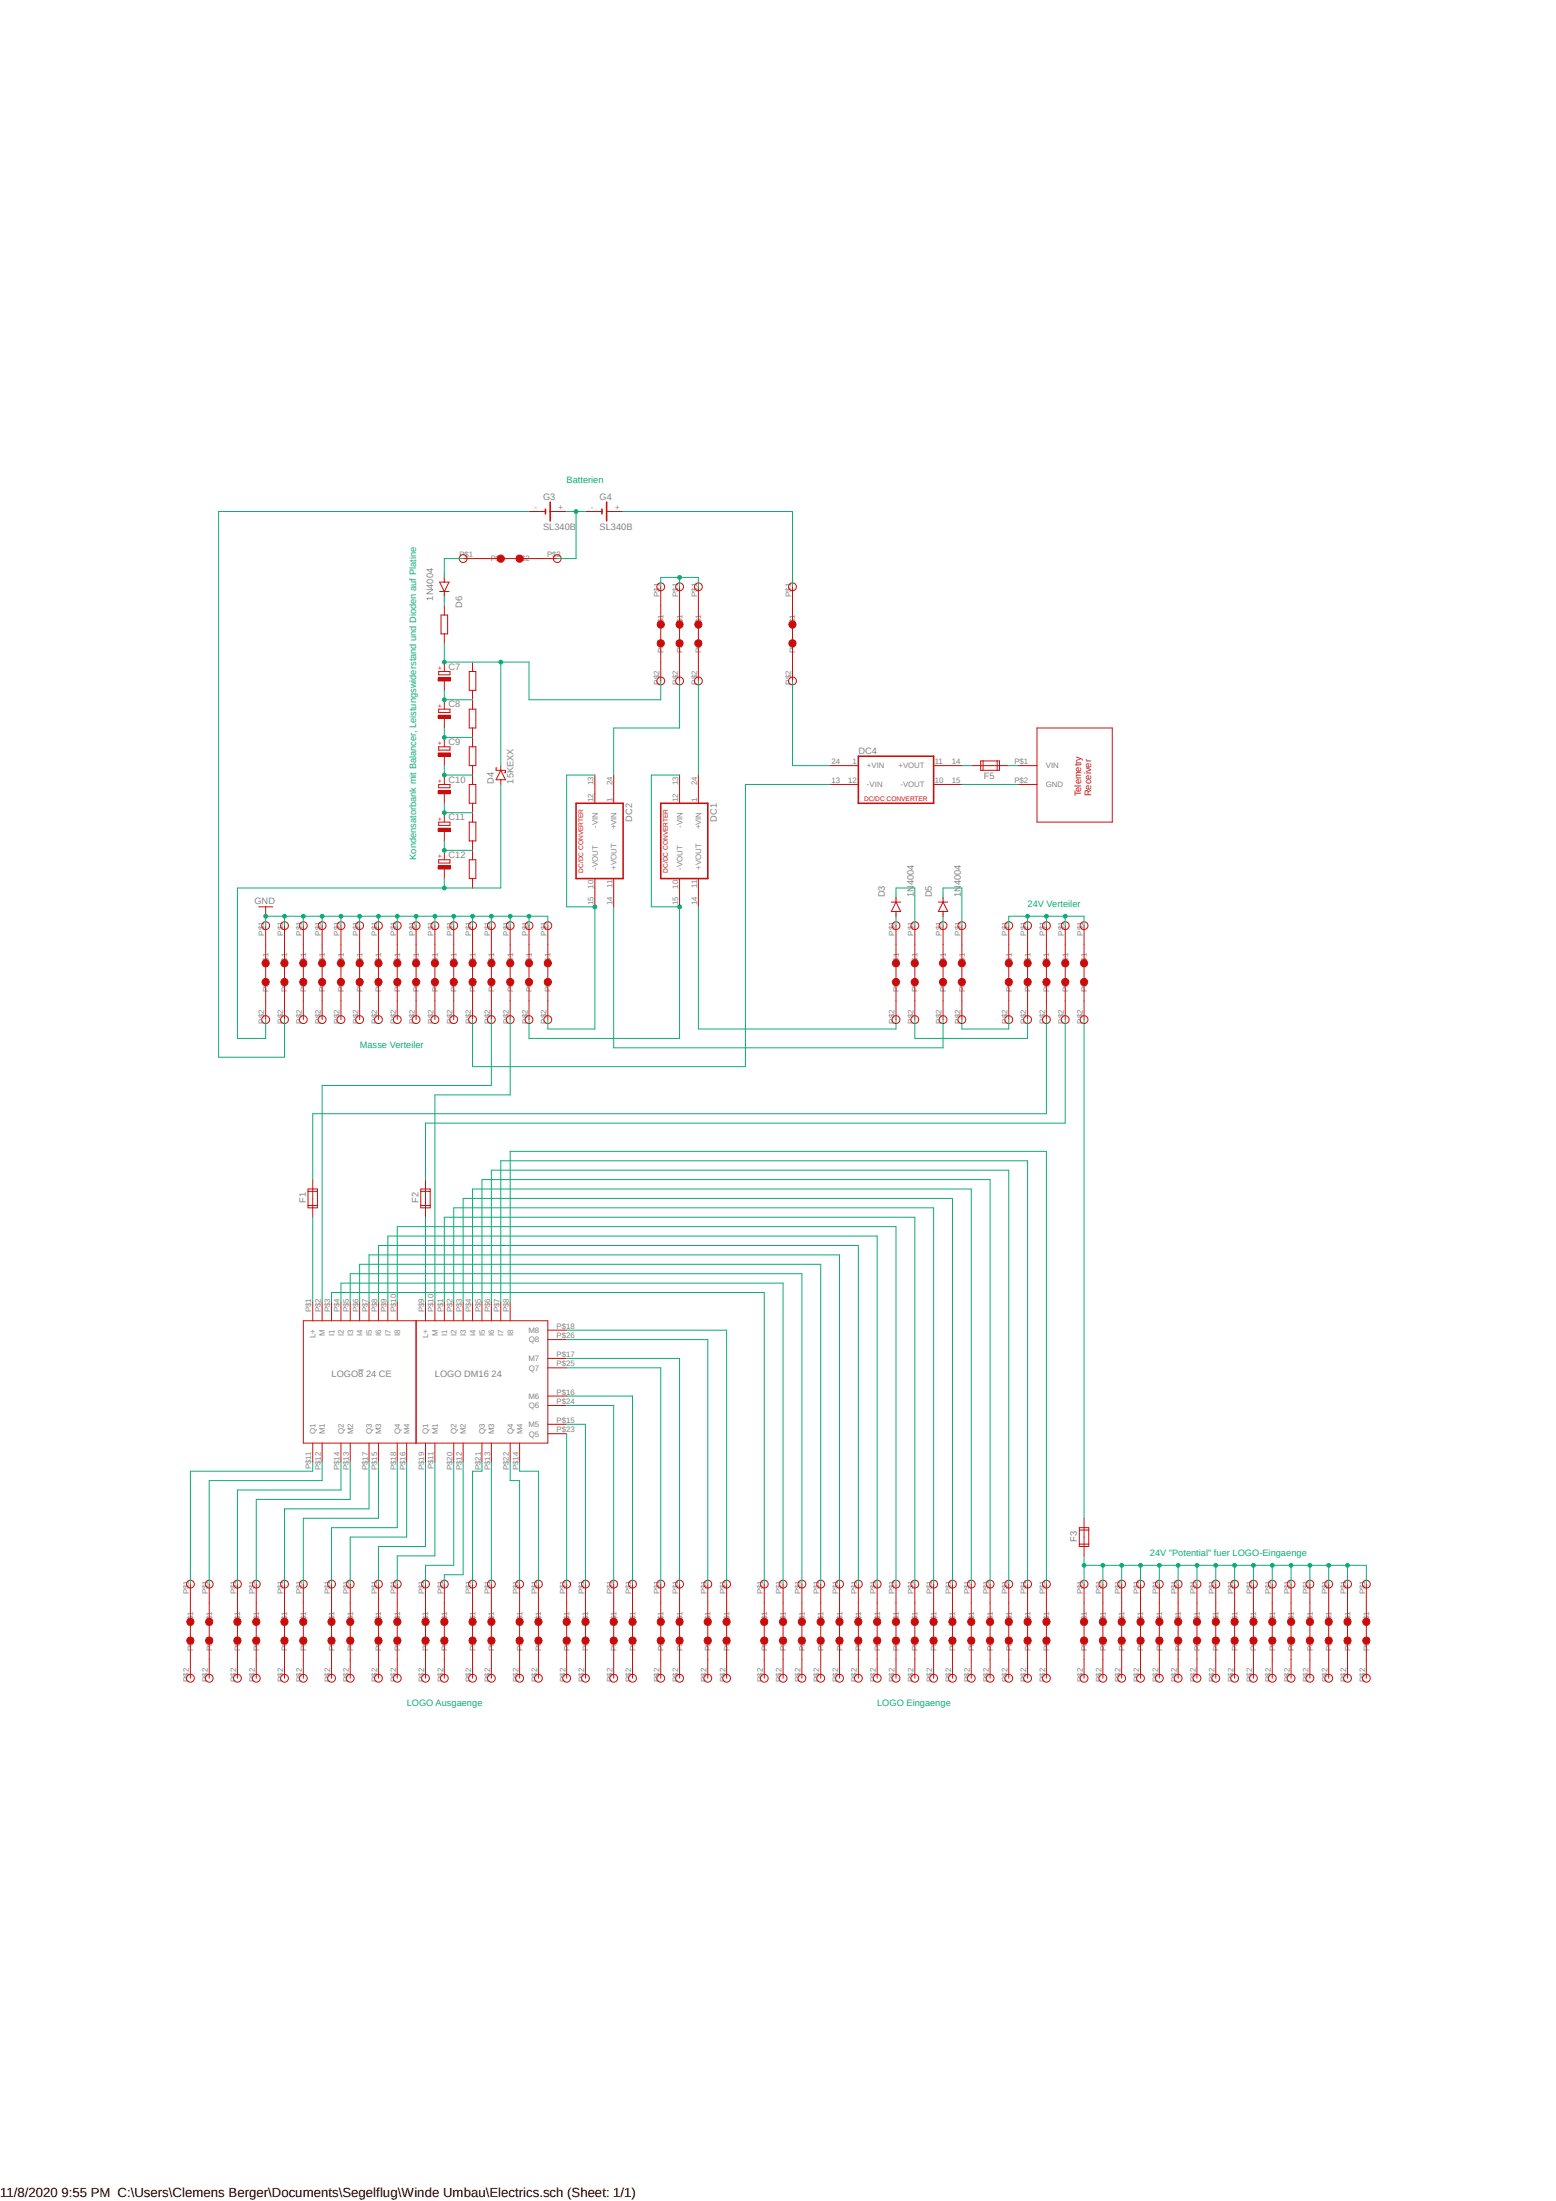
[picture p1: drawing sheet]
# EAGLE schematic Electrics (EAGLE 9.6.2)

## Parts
C7  CPOL-EU085CS-1AR  [085CS_1AR]
C8  CPOL-EU085CS-1AR  [085CS_1AR]
C9  CPOL-EU085CS-1AR  [085CS_1AR]
C10  CPOL-EU085CS-1AR  [085CS_1AR]
C11  CPOL-EU085CS-1AR  [085CS_1AR]
C12  CPOL-EU085CS-1AR  [085CS_1AR]
D3  1N4004  [DO41-10]
D4  15KEXX  [CB429-17]
D5  1N4004  [DO41-10]
D6  1N4004  [DO41-10]
DC1  DC213R  [CMK]
DC2  DC213R  [CMK]
DC4  DC213R  [CMK]
F1  FUSE2P  [FUSE1]
F2  FUSE2P  [FUSE1]
F3  FUSE2P  [FUSE1]
F5  FUSE2P  [FUSE1]
G3  SL340B  [SL-340/B3.6V]
G4  SL340B  [SL-340/B3.6V]
U$1  2_PIN_CONNENCTOR  [2_PIN_CONN]
U$2  2_PIN_CONNENCTOR  [2_PIN_CONN]
U$3  2_PIN_CONNENCTOR  [2_PIN_CONN]
U$4  2_PIN_CONNENCTOR  [2_PIN_CONN]
U$5  LOGO8_24_CE  [LOGO8_24_CE]
U$7  LOGO_DM16_24  [LOGO_DM16_24]
U$8  2_PIN_CONNENCTOR  [2_PIN_CONN]
U$9  2_PIN_CONNENCTOR  [2_PIN_CONN]
U$10  2_PIN_CONNENCTOR  [2_PIN_CONN]
U$11  2_PIN_CONNENCTOR  [2_PIN_CONN]
U$12  2_PIN_CONNENCTOR  [2_PIN_CONN]
U$13  2_PIN_CONNENCTOR  [2_PIN_CONN]
U$14  2_PIN_CONNENCTOR  [2_PIN_CONN]
U$15  2_PIN_CONNENCTOR  [2_PIN_CONN]
U$16  2_PIN_CONNENCTOR  [2_PIN_CONN]
U$17  2_PIN_CONNENCTOR  [2_PIN_CONN]
U$18  2_PIN_CONNENCTOR  [2_PIN_CONN]
U$19  2_PIN_CONNENCTOR  [2_PIN_CONN]
U$20  2_PIN_CONNENCTOR  [2_PIN_CONN]
U$21  2_PIN_CONNENCTOR  [2_PIN_CONN]
U$22  2_PIN_CONNENCTOR  [2_PIN_CONN]
U$23  2_PIN_CONNENCTOR  [2_PIN_CONN]
U$24  2_PIN_CONNENCTOR  [2_PIN_CONN]
U$25  2_PIN_CONNENCTOR  [2_PIN_CONN]
U$26  2_PIN_CONNENCTOR  [2_PIN_CONN]
U$27  2_PIN_CONNENCTOR  [2_PIN_CONN]
U$28  2_PIN_CONNENCTOR  [2_PIN_CONN]
U$29  2_PIN_CONNENCTOR  [2_PIN_CONN]
U$30  2_PIN_CONNENCTOR  [2_PIN_CONN]
U$31  2_PIN_CONNENCTOR  [2_PIN_CONN]
U$32  2_PIN_CONNENCTOR  [2_PIN_CONN]
U$33  2_PIN_CONNENCTOR  [2_PIN_CONN]
U$34  2_PIN_CONNENCTOR  [2_PIN_CONN]
U$35  2_PIN_CONNENCTOR  [2_PIN_CONN]
U$36  2_PIN_CONNENCTOR  [2_PIN_CONN]
U$37  2_PIN_CONNENCTOR  [2_PIN_CONN]
U$38  2_PIN_CONNENCTOR  [2_PIN_CONN]
U$39  2_PIN_CONNENCTOR  [2_PIN_CONN]
U$40  2_PIN_CONNENCTOR  [2_PIN_CONN]
U$41  2_PIN_CONNENCTOR  [2_PIN_CONN]
U$42  2_PIN_CONNENCTOR  [2_PIN_CONN]
U$43  2_PIN_CONNENCTOR  [2_PIN_CONN]
U$44  2_PIN_CONNENCTOR  [2_PIN_CONN]
U$45  2_PIN_CONNENCTOR  [2_PIN_CONN]
U$46  2_PIN_CONNENCTOR  [2_PIN_CONN]
U$47  2_PIN_CONNENCTOR  [2_PIN_CONN]
U$48  2_PIN_CONNENCTOR  [2_PIN_CONN]
U$49  2_PIN_CONNENCTOR  [2_PIN_CONN]
U$50  2_PIN_CONNENCTOR  [2_PIN_CONN]
U$51  2_PIN_CONNENCTOR  [2_PIN_CONN]
U$52  2_PIN_CONNENCTOR  [2_PIN_CONN]
U$53  2_PIN_CONNENCTOR  [2_PIN_CONN]
U$54  2_PIN_CONNENCTOR  [2_PIN_CONN]
U$55  2_PIN_CONNENCTOR  [2_PIN_CONN]
U$56  2_PIN_CONNENCTOR  [2_PIN_CONN]
U$57  2_PIN_CONNENCTOR  [2_PIN_CONN]
U$58  2_PIN_CONNENCTOR  [2_PIN_CONN]
U$59  2_PIN_CONNENCTOR  [2_PIN_CONN]
U$60  2_PIN_CONNENCTOR  [2_PIN_CONN]
U$61  2_PIN_CONNENCTOR  [2_PIN_CONN]
U$62  2_PIN_CONNENCTOR  [2_PIN_CONN]
U$63  2_PIN_CONNENCTOR  [2_PIN_CONN]
U$64  2_PIN_CONNENCTOR  [2_PIN_CONN]
U$65  2_PIN_CONNENCTOR  [2_PIN_CONN]
U$66  2_PIN_CONNENCTOR  [2_PIN_CONN]
U$67  2_PIN_CONNENCTOR  [2_PIN_CONN]
U$68  2_PIN_CONNENCTOR  [2_PIN_CONN]
U$69  2_PIN_CONNENCTOR  [2_PIN_CONN]
U$70  2_PIN_CONNENCTOR  [2_PIN_CONN]
U$71  2_PIN_CONNENCTOR  [2_PIN_CONN]
U$72  2_PIN_CONNENCTOR  [2_PIN_CONN]
U$73  2_PIN_CONNENCTOR  [2_PIN_CONN]
U$74  2_PIN_CONNENCTOR  [2_PIN_CONN]
U$75  2_PIN_CONNENCTOR  [2_PIN_CONN]
U$76  2_PIN_CONNENCTOR  [2_PIN_CONN]
U$77  2_PIN_CONNENCTOR  [2_PIN_CONN]
U$78  2_PIN_CONNENCTOR  [2_PIN_CONN]
U$79  2_PIN_CONNENCTOR  [2_PIN_CONN]
U$80  2_PIN_CONNENCTOR  [2_PIN_CONN]
U$81  2_PIN_CONNENCTOR  [2_PIN_CONN]
U$82  2_PIN_CONNENCTOR  [2_PIN_CONN]
U$83  2_PIN_CONNENCTOR  [2_PIN_CONN]
U$84  2_PIN_CONNENCTOR  [2_PIN_CONN]
U$85  2_PIN_CONNENCTOR  [2_PIN_CONN]
U$86  2_PIN_CONNENCTOR  [2_PIN_CONN]
U$87  2_PIN_CONNENCTOR  [2_PIN_CONN]
U$89  2_PIN_CONNENCTOR  [2_PIN_CONN]
U$90  TELEMETRY_RECEIVER  [TELEMETRY_RECEIVER]
U$91  2_PIN_CONNENCTOR  [2_PIN_CONN]

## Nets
GND: U$69.P$1 U$70.P$1 U$71.P$1 U$72.P$1 U$73.P$1 U$74.P$1 U$75.P$1 U$76.P$1 U$77.P$1 U$78.P$1 U$79.P$1 U$80.P$1 U$81.P$1 U$82.P$1 U$83.P$1 U$84.P$1
GND1: C12.- D4.A U$69.P$2
N$1: C7.+ D4.C U$85.P$2
N$2: DC4.24(+VIN1) U$89.P$2
N$3: G3.- U$70.P$2
N$4: G4.+ U$89.P$1
N$5: DC4.14(+VOUT1) F5.2A
N$6: F5.1A U$90.P$1(VIN)
N$7: DC4.15(-VOUT1) U$90.P$2(GND)
N$8: DC4.13(-VIN1) U$80.P$2
N$9: DC1.14(+VOUT1) U$65.P$2
N$10: D6.A U$91.P$1
N$11: DC2.14(+VOUT1) U$67.P$2
N$12: D3.A U$65.P$1
N$14: U$1.P$1 U$5.P$11(Q1)
N$15: U$2.P$1 U$5.P$12(M1)
N$16: U$3.P$1 U$5.P$14(Q2)
N$17: U$4.P$1 U$5.P$13(M2)
N$18: U$5.P$17(Q3) U$8.P$1
N$19: U$5.P$15(M3) U$9.P$1
N$20: U$5.P$18(Q4) U$10.P$1
N$21: U$5.P$16(M4) U$11.P$1
N$22: U$7.P$19(Q1) U$12.P$1
N$23: U$7.P$11(M1) U$13.P$1
N$24: U$7.P$20(Q2) U$14.P$1
N$25: U$7.P$12(M2) U$15.P$1
N$26: U$7.P$21(Q3) U$16.P$1
N$27: U$7.P$13(M3) U$17.P$1
N$28: U$7.P$22(Q4) U$18.P$1
N$29: U$7.P$14(M4) U$19.P$1
N$30: U$7.P$23(Q5) U$20.P$1
N$31: U$7.P$15(M5) U$21.P$1
N$32: U$7.P$24(Q6) U$22.P$1
N$33: U$7.P$16(M6) U$23.P$1
N$34: U$7.P$25(Q7) U$24.P$1
N$35: U$7.P$17(M7) U$25.P$1
N$36: U$7.P$26(Q8) U$26.P$1
N$37: U$7.P$18(M8) U$27.P$1
N$38: U$5.P$3(I1) U$28.P$1
N$39: U$5.P$4(I2) U$29.P$1
N$40: U$5.P$5(I3) U$30.P$1
N$41: U$5.P$6(I4) U$31.P$1
N$42: U$5.P$7(I5) U$32.P$1
N$43: U$5.P$8(I6) U$33.P$1
N$44: U$5.P$9(I7) U$34.P$1
N$45: U$5.P$10(I8) U$35.P$1
N$46: U$7.P$1(I1) U$36.P$1
N$47: U$7.P$2(I2) U$37.P$1
N$48: U$7.P$3(I3) U$38.P$1
N$49: U$7.P$4(I4) U$39.P$1
N$50: U$7.P$5(I5) U$40.P$1
N$51: U$7.P$6(I6) U$41.P$1
N$52: U$7.P$7(I7) U$42.P$1
N$53: U$7.P$8(I8) U$43.P$1
N$54: F2.2A U$63.P$2
N$55: F1.1A U$5.P$1(L+)
N$56: F3.1A U$44.P$1 U$45.P$1 U$46.P$1 U$47.P$1 U$48.P$1 U$49.P$1 U$50.P$1 U$51.P$1 U$52.P$1 U$53.P$1 U$54.P$1 U$55.P$1 U$56.P$1 U$57.P$1 U$58.P$1 U$59.P$1
N$57: F1.2A U$62.P$2
N$58: F2.1A U$7.P$9(L+)
N$60: F3.2A U$64.P$2
N$61: U$60.P$1 U$61.P$1 U$62.P$1 U$63.P$1 U$64.P$1
N$62: U$85.P$1 U$86.P$1 U$87.P$1
N$63: D3.C U$66.P$1
N$64: U$7.P$10(M) U$82.P$2
N$65: D5.A U$67.P$1
N$66: D5.C U$68.P$1
N$67: U$60.P$2 U$68.P$2
N$68: U$61.P$2 U$66.P$2
N$69: U$5.P$2(M) U$81.P$2
N$70: DC2.13(-VIN1) DC2.15(-VOUT1) U$84.P$2
N$71: DC1.13(-VIN1) DC1.15(-VOUT1) U$83.P$2
N$72: DC1.24(+VIN1) U$87.P$2
N$73: DC2.24(+VIN1) U$86.P$2
N$74: G3.+ G4.- U$91.P$2
N$76: C7.- C8.+
N$77: C8.- C9.+
N$78: C9.- C10.+
N$79: C10.- C11.+
N$80: C11.- C12.+
N$82: D6.C
Unconnected: DC1.1(+VIN) DC1.10(-VOUT) DC1.11(+VOUT) DC1.12(-VIN) DC2.1(+VIN) DC2.10(-VOUT) DC2.11(+VOUT) DC2.12(-VIN) DC4.1(+VIN) DC4.10(-VOUT) DC4.11(+VOUT) DC4.12(-VIN) F1.1B F1.2B F2.1B F2.2B F3.1B F3.2B F5.1B F5.2B U$1.P$2 U$2.P$2 U$3.P$2 U$4.P$2 U$8.P$2 U$9.P$2 U$10.P$2 U$11.P$2 U$12.P$2 U$13.P$2 U$14.P$2 U$15.P$2 U$16.P$2 U$17.P$2 U$18.P$2 U$19.P$2 U$20.P$2 U$21.P$2 U$22.P$2 U$23.P$2 U$24.P$2 U$25.P$2 U$26.P$2 U$27.P$2 U$28.P$2 U$29.P$2 U$30.P$2 U$31.P$2 U$32.P$2 U$33.P$2 U$34.P$2 U$35.P$2 U$36.P$2 U$37.P$2 U$38.P$2 U$39.P$2 U$40.P$2 U$41.P$2 U$42.P$2 U$43.P$2 U$44.P$2 U$45.P$2 U$46.P$2 U$47.P$2 U$48.P$2 U$49.P$2 U$50.P$2 U$51.P$2 U$52.P$2 U$53.P$2 U$54.P$2 U$55.P$2 U$56.P$2 U$57.P$2 U$58.P$2 U$59.P$2 U$71.P$2 U$72.P$2 U$73.P$2 U$74.P$2 U$75.P$2 U$76.P$2 U$77.P$2 U$78.P$2 U$79.P$2

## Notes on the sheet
- Batterien
- Kondensatorbank mit Balancer, Leistungswiderstand und Dioden auf Platine
- 24V Verteiler
- Masse Verteiler
- 24V "Potential" fuer LOGO-Eingaenge
- LOGO Ausgaenge | LOGO Eingaenge
